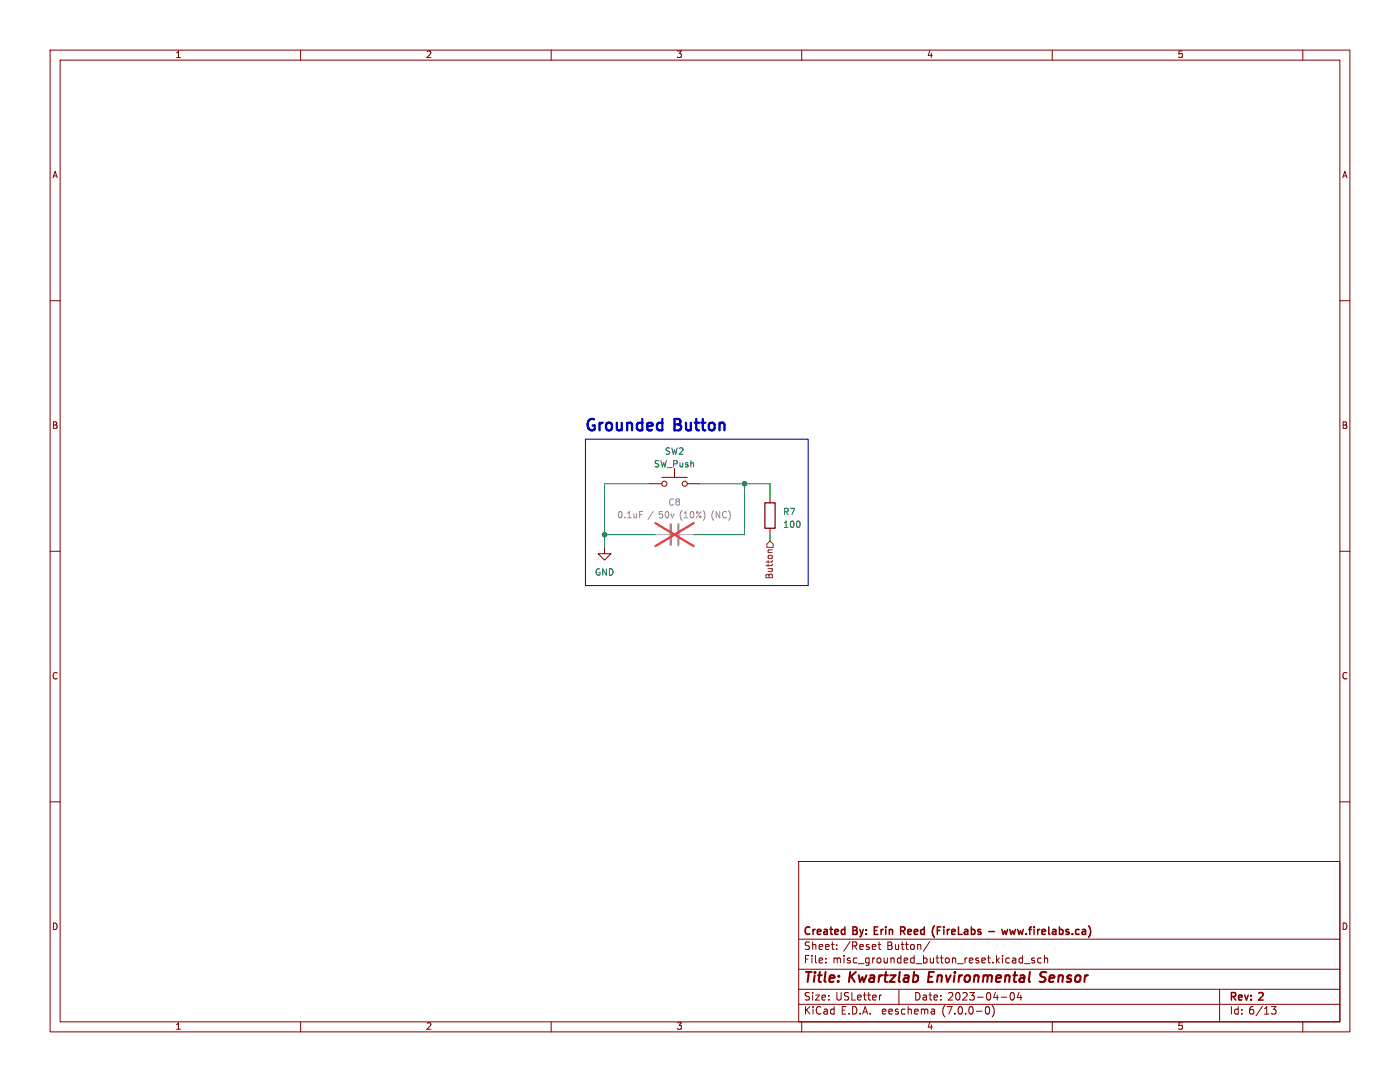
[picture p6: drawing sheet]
<svg xmlns="http://www.w3.org/2000/svg" width="279mm" height="216mm" viewBox="0 0 279 216" stroke-linecap="round" stroke-linejoin="round" font-family="sans-serif">
<g fill="none" stroke="#840000" stroke-width=".2">
<path d="M10 10h259.4v195.9h-259.4zM12 12h255.4v191.9h-255.4zM60 10v2M110 10v2M160 10v2M210 10v2M260 10v2M10 60h2M267.4 60h2M129.5 96.5h2.6M132.1 95.3h5.1M134.6 93.5v1.8"/>
<path d="M137.2 96.5h2.5M153.7 99.1v1.2M10 110h2M120.6 109.2v1.3h1.3l-1.3 1.3-1.2-1.3h1.2M153.7 105.4v1.3M267.4 110h2M10 160h2M267.4 160h2M159.4 171.9h108v32h-108zM159.4 197.4h108M159.4 193.4h108M159.4 187.4h108"/>
<path d="M164.8 192v.2M164.8 191.2v.2M167 189.3v.2M167 188.5v.2M175.2 188.5h.6M175.4 188v1.2l.4 .3M175.9 198.6h-.2M179.4 197.4v3M185.6 187.9l-1.3 1.9M199.8 199h1.1M201.8 198.1h.1a.8 .8 0 0 1 .6 .7 .8 .8 0 0 1-.6 .8 1 1 0 0 1-.1-1.5zM203.4 198l-.4 1.1h.9"/>
<path d="M203.7 191.2h.4M203.7 198.6v1M204.1 190.7v1.5M204.1 192.1l-.4 .1M204.4 192.3h1.2M206.4 191.2h-.3l-.2 .2v.2l.5 .1v.4h-.5M207.8 191.2h-.4l-.3 .2 .1 .7h.6M208.4 191.3l.3-.1h.3l.1 1M208.4 190.7v1.5M243.4 197.4v6.5M60 203.9v2M110 203.9v2"/>
<path d="M159.4 200.4h108M160 203.9v2M186.3 201.4l.2 .2v.8M186.5 202.3l-.5 .1M186.5 201.7l-.5 .1M196.8 201l.2-.1a.8 .8 0 0 1 .5 .7 .8 .8 0 0 1-.5 .8l-.2-.2-.2-.4zM198.1 200.7a1.74 1.74 0 0 1-.1 2.2M210 203.9v2M253.7 200.9h1l-.5 .5 .4 .2v.6l-.2 .2-.6-.1M260 203.9v2"/>
<circle cx="132.6" cy="96.5" r=".51"/>
<circle cx="136.7" cy="96.5" r=".51"/>
</g>
<path d="M207.5 195.8l.7 .1M208.5 193.9h-.4l-.3 .2a.45 .45 0 0 0 .2 .8l.3 .1" fill="none" stroke="#840000" stroke-width=".4"/>
<path d="M179.7 185.7h.6M180.1 185.7l.5 .8M180.3 185h-.6v1.5M186.4 187h.1M186.5 184.7l-.1 .1M197.3 185.9h1.2M199.9 185.5l.3 1M201.1 185.5l-.3 1-.3-.8M201.5 185.5l.3 1M217.2 184.7l.1 .1" fill="none" stroke="#840000" stroke-width=".3"/>
<path d="M133.9 104.6v4.1M135.4 104.6v4.1" fill="none" stroke="#a1a1a1" stroke-width=".51"/>
<path d="M130.8 106.7h2.8M135.6 106.7h2.8" fill="none" stroke="#a1a1a1" stroke-width=".2"/>
<path d="M127.7 102.1h.6M130.4 102l-1.1 1.6" fill="none" stroke="#989898" stroke-width=".2"/>
<path d="M130.8 104.4l7.6 4.6M138.4 104.4l-7.6 4.6" fill="none" stroke="#eb3a3d" stroke-width=".46"/>
<path d="M152.7 100.3h2v5.1h-2z" fill="none" stroke="#840000" stroke-width=".25"/>
<path d="M153.7 108l.6 .6v.6h-1.3v-.6zM154.1 109.7l-.7 .1v.4" fill="none" stroke="#725600" stroke-width=".2"/>
<path d="M116.8 87.6h44.5v29.2h-44.5z" fill="none" stroke="#0000c2" stroke-width=".2"/>
<path d="M129.5 96.5h-8.9v12.7M139.7 96.5h14v2.6M148.6 96.5v10.2h-10.2M120.6 106.7h10.2M153.7 106.7v1.3" fill="none" stroke="#009600" stroke-width=".2"/>
<g fill="#009600" stroke="#009600" stroke-width=".2">
<circle cx="120.6" cy="106.7" r=".46"/>
<circle cx="148.6" cy="96.5" r=".46"/>
</g>
<g font-size="3.2" fill="#0000c2">
<text x="116.8" y="86.4">Grounded</text>
<text x="134.8" y="86.4">Button</text>
</g>
<g font-size="2.8" fill="#840000">
<text x="160.4" y="196.7">Title:</text>
<text x="169.5" y="196.7">Kwartzlab</text>
<text x="185.9" y="196.7">Environmental</text>
<text x="208.8" y="196.7">Sensor</text>
</g>
<g font-size="2.1" fill="#840000">
<text x="160.4" y="189.8">Sheet:</text>
<text x="160.4" y="187">Created</text>
<text x="168.3" y="189.8">/Reset</text>
<text x="170.3" y="187">By: Erin</text>
<text x="177" y="189.8">Button/</text>
<text x="180.7" y="187">Reed</text>
<text x="187.5" y="187">(FireLabs</text>
<text x="199.2" y="187">-</text>
<text x="202.4" y="187">www.firelabs.ca)</text>
<text x="160.4" y="192.5">File:</text>
<text x="166.2" y="192.5">misc_grounded_button_reset.kicad_sch</text>
<text x="160.4" y="202.7">KiCad</text>
<text x="160.4" y="199.9">Size:</text>
<text x="166.7" y="199.9">USLetter</text>
<text x="167.8" y="202.7">E.D.A.</text>
<text x="176.1" y="202.7">eeschema</text>
<text x="182.4" y="199.9">Date:</text>
<text x="188.1" y="202.7">(7.0.0-0)</text>
<text x="189.1" y="199.9">2023-04-04</text>
<text x="245.4" y="200.1">Rev:</text>
<text x="245.4" y="202.7">Id: 6/13</text>
<text x="251.4" y="200.1">2</text>
</g>
<g font-size="1.8" fill="#840000">
<text x="35" y="11.8">1</text>
<text x="85" y="11.8">2</text>
<text x="135" y="11.8">3</text>
<text x="185" y="11.8">4</text>
<text x="235" y="11.8">5</text>
<text x="10.4" y="35.8">A</text>
<text x="267.8" y="35.8">A</text>
<text x="10.3" y="85.8">B</text>
<text x="267.7" y="85.8">B</text>
<text x="10.3" y="135.8">C</text>
<text x="267.7" y="135.8">C</text>
<text x="10.3" y="185.8">D</text>
<text x="267.7" y="185.8">D</text>
<text x="35" y="205.7">1</text>
<text x="85" y="205.7">2</text>
<text x="135" y="205.7">3</text>
<text x="185" y="205.7">4</text>
<text x="235" y="205.7">5</text>
</g>
<g font-size="1.8" fill="#006464">
<text x="130.4" y="93.5">SW_Push</text>
<text x="132.6" y="91">SW2</text>
<text x="156.2" y="103.1">R7</text>
<text x="156.2" y="105.6">100</text>
<text x="118.7" y="115.1">GND</text>
</g>
<g font-size="1.8" fill="#989898">
<text x="133.3" y="101.2">C8</text>
<text x="123.1" y="103.7">0.1uF</text>
<text x="131.5" y="103.7">50v</text>
<text x="135.8" y="103.7">(10%)</text>
<text x="142.2" y="103.7">(NC)</text>
</g>
<text font-size="1.8" fill="#725600" x="154.5" y="115.7" transform="rotate(-90 154.5 115.7)">Button</text>
</svg>
